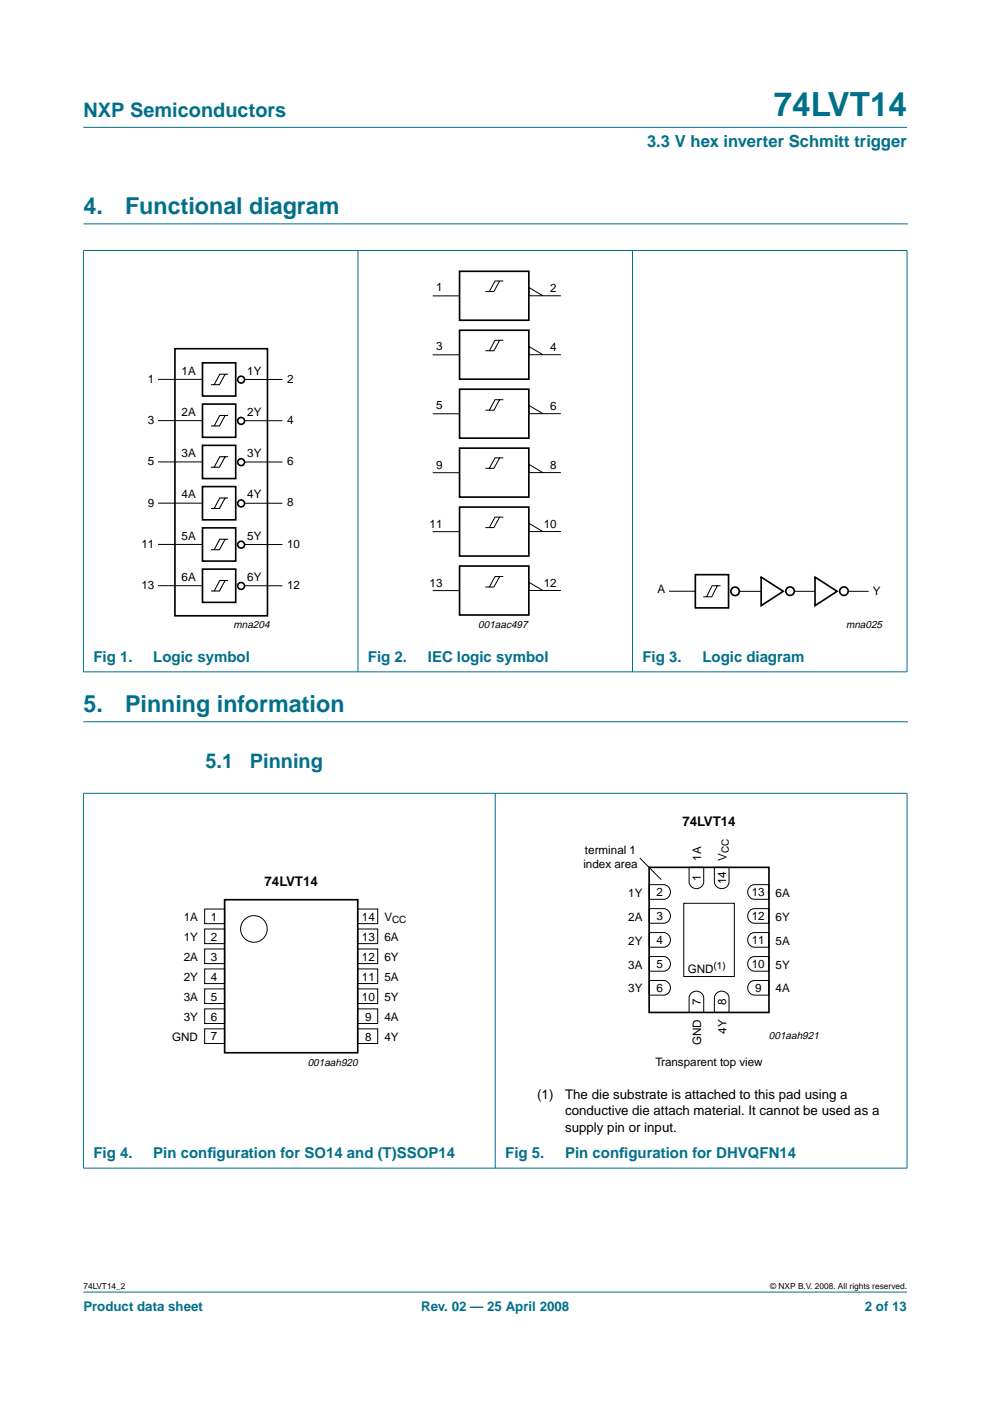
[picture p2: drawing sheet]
<svg xmlns="http://www.w3.org/2000/svg" width="210mm" height="297mm" viewBox="0 0 210 297" stroke-linecap="round" stroke-linejoin="round" font-family="sans-serif">
<g fill="#00708a" stroke="#00708a" stroke-width=".21">
<path d="M17.7 273.9h174.6z"/>
<path d="M17.7 27h174.6z"/>
<path d="M17.7 53.2v89.2z"/>
<path d="M75.9 53.1v89.4z"/>
<path d="M134.1 53.1v89.4z"/>
<path d="M192.3 53.2v89.2z"/>
<path d="M17.6 53.1h174.8z"/>
<path d="M17.6 142.4h174.8z"/>
</g>
<path d="M17.7 47.5h174.7M17.7 153h174.7" fill="none" stroke="#00708a" stroke-width=".21"/>
<g fill="none" stroke="#000" stroke-width=".35">
<path d="M97.4 57.5h14.7v10.4h-14.7zM37.1 73.9h19.6v56.7h-19.6zM42.9 76.9h7.1v7.1h-7.1zM97.4 70h14.7v10.4h-14.7zM42.9 85.7h7.1v7h-7.1zM42.9 94.4h7.1v7.1h-7.1zM97.4 95h14.7v10.4h-14.7zM97.4 82.5h14.7v10.4h-14.7zM42.9 103.2h7.1v7h-7.1zM42.9 111.9h7.1v7.1h-7.1zM97.4 107.5h14.7v10.4h-14.7zM42.9 120.7h7.1v7h-7.1z"/>
<path d="M97.4 120h14.7v10.4h-14.7z"/>
<circle cx="51.1" cy="80.5" r=".73"/>
<circle cx="51.1" cy="98" r=".73"/>
<circle cx="51.1" cy="89.2" r=".73"/>
<circle cx="51.1" cy="106.7" r=".73"/>
<circle cx="51.1" cy="115.5" r=".73"/>
<circle cx="51.1" cy="124.2" r=".73"/>
</g>
<g fill="none" stroke="#000" stroke-width=".21">
<path d="M105.9 59.6l-1.2 2.2h-1.8M106.7 59.6h-1.8l-1.1 2.2M91.7 62.7h5.7M91.7 75.2h5.7M105.9 72.1l-1.2 2.3h-1.8M106.7 72.1h-1.8l-1.1 2.3M115.1 62.7l-3-1.8v1.8h6.8M115.1 75.2l-3-1.8v1.8h6.8M33.5 80.4h9.4M33.5 89.2h9.4M33.5 97.9h9.4M51.9 80.5h8"/>
<path d="M51.9 89.2h8M51.9 98h8M91.7 87.7h5.7M105.9 97.1l-1.2 2.2h-1.8M105.9 84.7l-1.2 2.3h-1.8M106.7 97.1h-1.8l-1.1 2.2M106.7 84.7h-1.8l-1.1 2.3M115.1 87.7l-3-1.8v1.8h6.8M33.5 106.7h9.4M33.5 115.4h9.4M51.9 106.7h8M51.9 115.4h8"/>
<path d="M91.7 100.2h5.7M91.7 112.7h5.7M105.9 109.6l-1.2 2.3h-1.8M106.7 109.6h-1.8l-1.1 2.3M115.1 100.2l-3-1.8v1.8h6.8M115.1 112.7l-3-1.8v1.8h6.8M33.5 124.2h9.4M51.9 124.2h8M91.7 125.2h5.7M105.9 122.2l-1.2 2.3h-1.8M106.7 122.2h-1.8l-1.1 2.3M115.1 125.2l-3-1.8v1.8h6.8"/>
<path d="M152.1 124.2l-1.2 2.3h-1.8M152.8 124.2h-1.8l-1.2 2.4"/>
</g>
<path d="M47.7 79.3l-1.2 2.3h-1.8M48.4 79.3h-1.8l-1.2 2.3M47.7 88.1l-1.2 2.2h-1.8M47.7 96.8l-1.2 2.3h-1.8M48.4 88.1h-1.8l-1.2 2.2M48.4 96.8h-1.8l-1.2 2.3M47.7 105.6l-1.2 2.2h-1.8M47.7 114.3l-1.2 2.3h-1.8M48.4 105.6h-1.8l-1.2 2.2M48.4 114.3h-1.8l-1.2 2.3M47.7 123.1l-1.2 2.2h-1.8M48.4 123.1h-1.8l-1.2 2.2" fill="none" stroke="#000" stroke-width=".23"/>
<circle cx="155.9" cy="125.4" r=".9" fill="#fff" stroke="#000" stroke-width=".35"/>
<path d="M141.8 125.4h5.6M156.8 125.4h4.6M168.4 125.4h4.4" fill="none" stroke="#000" stroke-width=".21"/>
<path d="M161.4 122.3v6.1l4.7-3-4.7-3 .1 .1" fill="none" stroke="#000" stroke-width=".35"/>
<circle cx="167.5" cy="125.3" r=".9" fill="#fff" stroke="#000" stroke-width=".35"/>
<path d="M172.8 122.3v6.1l4.7-3-4.6-3v.1" fill="none" stroke="#000" stroke-width=".35"/>
<path d="M179.8 125.4h4.4" fill="none" stroke="#000" stroke-width=".21"/>
<circle cx="178.9" cy="125.3" r=".9" fill="#fff" stroke="#000" stroke-width=".35"/>
<path d="M147.4 121.8h7.1v7.1h-7.1zM47.6 190.8h28.2v32.4h-28.2zM137.6 183.9h25.4v30.8h-25.4z" fill="none" stroke="#000" stroke-width=".35"/>
<g fill="#00708a" stroke="#00708a" stroke-width=".21">
<path d="M17.7 168.2v79.4z"/>
<path d="M105 168.2v79.5z"/>
<path d="M192.3 168.2v79.4z"/>
<path d="M17.6 168.2h174.8z"/>
<path d="M17.6 247.7h174.8z"/>
</g>
<g fill="none" stroke="#000" stroke-width=".21">
<path d="M43.4 192.7h4.2v3.1h-4.2zM43.4 197h4.2v3.1h-4.2zM75.8 192.7h4.3v3.1h-4.3zM75.8 197h4.3v3.1h-4.3zM135.7 181.9l4.5 4.6M137.6 197.7h3.1a1.56 1.56 0 0 1 1.5 1.6 1.56 1.56 0 0 1-1.5 1.5h-3.1zM137.6 192.6h3.1a1.56 1.56 0 0 1 1.5 1.6 1.56 1.56 0 0 1-1.5 1.5h-3.1zM137.6 187.6h3.1a1.56 1.56 0 0 1 1.5 1.5 1.56 1.56 0 0 1-1.5 1.6h-3.1zM145 191.5h10.7v15.5h-10.7zM146.1 183.9h3.1v3.1a1.56 1.56 0 0 1-1.5 1.4 1.56 1.56 0 0 1-1.6-1.4zM151.5 183.9h3.1v3.1a1.56 1.56 0 0 1-1.6 1.4 1.56 1.56 0 0 1-1.5-1.4zM159.1 198l.8-.3h3.1v3.1h-3.1a1.57 1.57 0 0 1-1.3-1.1 1.57 1.57 0 0 1 .5-1.7z"/>
<path d="M159.1 193l.8-.4h3.1v3.1h-3.1a1.57 1.57 0 0 1-1.3-1.1 1.57 1.57 0 0 1 .5-1.6zM159.1 187.9l.8-.3h3.1v3.1h-3.1a1.57 1.57 0 0 1-1.3-1.1 1.57 1.57 0 0 1 .5-1.7zM43.4 201.2h4.2v3.1h-4.2zM43.4 205.4h4.2v3.1h-4.2zM43.4 209.7h4.2v3.1h-4.2zM43.4 213.9h4.2v3.1h-4.2zM43.4 218.1h4.2v3.1h-4.2zM75.8 218.1h4.3v3.1h-4.3zM75.8 209.7h4.3v3.1h-4.3zM75.8 213.9h4.3v3.1h-4.3zM75.8 201.2h4.3v3.1h-4.3zM75.8 205.4h4.3v3.1h-4.3z"/>
<path d="M137.6 207.9h3.1a1.56 1.56 0 0 1 1.5 1.5 1.56 1.56 0 0 1-1.5 1.6h-3.1zM137.6 202.8h3.1a1.56 1.56 0 0 1 1.5 1.6 1.56 1.56 0 0 1-1.5 1.5h-3.1zM146.4 210.7a1.57 1.57 0 0 1 1.7-.5 1.57 1.57 0 0 1 1.1 1.4v3.1h-3.1v-3.1zM151.8 210.7a1.57 1.57 0 0 1 1.7-.5 1.57 1.57 0 0 1 1.1 1.4v3.1h-3.1v-3.1zM159.1 208.2l.8-.3h3.1v3.1h-3.1a1.57 1.57 0 0 1-1.3-1.1 1.57 1.57 0 0 1 .5-1.7zM159.1 203.1l.8-.3h3.1v3.1h-3.1a1.57 1.57 0 0 1-1.3-1.1 1.57 1.57 0 0 1 .5-1.7z"/>
<circle cx="53.8" cy="197" r="2.82"/>
</g>
<text font-size="7.1" fill="#00708a" x="164.1" y="24.7">74LVT14</text>
<g font-size="4.9" fill="#00708a">
<text x="17.7" y="45.5">4.</text>
<text x="26.5" y="45.5">Functional diagram</text>
<text x="17.7" y="151">5.</text>
<text x="26.5" y="151">Pinning information</text>
</g>
<g font-size="4.2" fill="#00708a">
<text x="17.7" y="24.9">NXP Semiconductors</text>
<text x="43.6" y="162.9">5.1</text>
<text x="53" y="162.9">Pinning</text>
</g>
<text font-size="3.5" fill="#00708a" x="137.2" y="31.1">3.3 V hex inverter Schmitt trigger</text>
<g font-size="3.2" fill="#00708a">
<text x="19.8" y="140.3">Fig 1.</text>
<text x="32.5" y="140.3">Logic symbol</text>
<text x="78" y="140.3">Fig 2.</text>
<text x="90.7" y="140.3">IEC logic symbol</text>
<text x="136.2" y="140.3">Fig 3.</text>
<text x="148.9" y="140.3">Logic diagram</text>
<text x="19.8" y="245.6">Fig 4.</text>
<text x="32.5" y="245.6">Pin conf</text>
<text x="44" y="245.6">iguration for SO14 and (T)SSOP14</text>
<text x="107.1" y="245.6">Fig 5.</text>
<text x="119.8" y="245.6">Pin conf</text>
<text x="131.3" y="245.6">iguration for DHVQFN14</text>
</g>
<g font-size="2.8">
<text x="144.7" y="175.1">74LVT14</text>
<text x="56.1" y="187.9">74LVT14</text>
<text x="113.9" y="233">(1)</text>
<text x="119.8" y="233">The die substrate is attached to this pad using a</text>
<text x="119.8" y="236.5">conductive die attach material. It cannot be used as a</text>
<text x="119.8" y="240">supply pin or input.</text>
</g>
<g font-size="2.8" fill="#00708a">
<text x="17.7" y="278">Product data sheet</text>
<text x="89.3" y="278">Rev. 02 — 25 April 2008</text>
<text x="183.4" y="278">2 of 13</text>
</g>
<g font-size="2.5">
<text x="92.5" y="61.8">1</text>
<text x="116.7" y="61.9">2</text>
<text x="92.5" y="74.3">3</text>
<text x="116.7" y="74.4">4</text>
<text x="31.3" y="81.2">1</text>
<text x="38.5" y="79.4">1A</text>
<text x="52.4" y="79.4">1Y</text>
<text x="60.9" y="81.1">2</text>
<text x="31.3" y="89.9">3</text>
<text x="38.5" y="88.2">2A</text>
<text x="52.4" y="88.2">2Y</text>
<text x="60.9" y="89.9">4</text>
<text x="92.5" y="86.8">5</text>
<text x="116.7" y="86.9">6</text>
<text x="31.3" y="98.7">5</text>
<text x="38.5" y="96.9">3A</text>
<text x="52.4" y="96.9">3Y</text>
<text x="60.9" y="98.6">6</text>
<text x="92.5" y="99.4">9</text>
<text x="116.7" y="99.4">8</text>
<text x="31.3" y="107.4">9</text>
<text x="38.5" y="105.7">4A</text>
<text x="52.4" y="105.7">4Y</text>
<text x="60.9" y="107.4">8</text>
<text x="91.1" y="111.9">11</text>
<text x="115.3" y="111.9">10</text>
<text x="30" y="116.2">11</text>
<text x="38.5" y="114.4">5A</text>
<text x="52.4" y="114.4">5Y</text>
<text x="60.9" y="116.1">10</text>
<text x="30" y="124.9">13</text>
<text x="38.5" y="123.2">6A</text>
<text x="52.4" y="123.2">6Y</text>
<text x="60.9" y="124.9">12</text>
<text x="91.1" y="124.4">13</text>
<text x="115.3" y="124.4">12</text>
<text x="139.4" y="125.8">A</text>
<text x="185.1" y="126.1">Y</text>
<text x="123.7" y="184.1">index area</text>
<text x="124" y="181.1">terminal 1</text>
<text x="148.6" y="182.5" transform="rotate(-90 148.6 182.5)">1A</text>
<text x="154" y="182.5" transform="rotate(-90 154 182.5)">V</text>
<text x="133.2" y="190.1">1Y</text>
<text x="139.2" y="190">2</text>
<text x="148.6" y="186.8" transform="rotate(-90 148.6 186.8)">1</text>
<text x="153.9" y="187.5" transform="rotate(-90 153.9 187.5)">14</text>
<text x="159.4" y="190">13</text>
<text x="164.4" y="190.1">6A</text>
<text x="39" y="195.3">1A</text>
<text x="44.7" y="195.2">1</text>
<text x="76.7" y="195.2">14</text>
<text x="81.5" y="195.3">V</text>
<text x="133.2" y="195.2">2A</text>
<text x="139.2" y="195.1">3</text>
<text x="159.4" y="195.1">12</text>
<text x="164.4" y="195.2">6Y</text>
<text x="39" y="199.5">1Y</text>
<text x="39" y="203.7">2A</text>
<text x="44.7" y="199.4">2</text>
<text x="44.7" y="203.7">3</text>
<text x="76.7" y="203.7">12</text>
<text x="76.7" y="199.4">13</text>
<text x="81.5" y="199.5">6A</text>
<text x="81.5" y="203.7">6Y</text>
<text x="133.2" y="200.3">2Y</text>
<text x="139.2" y="200.2">4</text>
<text x="159.4" y="200.2">11</text>
<text x="164.4" y="200.3">5A</text>
<text x="39" y="208">2Y</text>
<text x="44.7" y="207.9">4</text>
<text x="76.7" y="207.9">11</text>
<text x="81.5" y="208">5A</text>
<text x="133.2" y="205.3">3A</text>
<text x="139.2" y="205.3">5</text>
<text x="145.8" y="206.2">GND</text>
<text x="159.4" y="205.3">10</text>
<text x="164.4" y="205.3">5Y</text>
<text x="39" y="212.2">3A</text>
<text x="44.7" y="212.1">5</text>
<text x="76.7" y="212.1">10</text>
<text x="81.5" y="212.2">5Y</text>
<text x="133.2" y="210.4">3Y</text>
<text x="139.2" y="210.4">6</text>
<text x="148.6" y="213.1" transform="rotate(-90 148.6 213.1)">7</text>
<text x="153.9" y="213.1" transform="rotate(-90 153.9 213.1)">8</text>
<text x="160.1" y="210.4">9</text>
<text x="164.4" y="210.4">4A</text>
<text x="36.5" y="220.7">GND</text>
<text x="39" y="216.4">3Y</text>
<text x="44.7" y="216.4">6</text>
<text x="44.7" y="220.6">7</text>
<text x="77.4" y="220.7">8</text>
<text x="77.4" y="216.4">9</text>
<text x="81.5" y="216.4">4A</text>
<text x="81.5" y="220.7">4Y</text>
<text x="148.6" y="221.6" transform="rotate(-90 148.6 221.6)">GND</text>
<text x="154" y="219.1" transform="rotate(-90 154 219.1)">4Y</text>
<text x="139" y="225.9">Transparent top view</text>
</g>
<g font-size="2.2">
<text x="49.5" y="133.1">mna204</text>
<text x="101.4" y="133.1">001aac497</text>
<text x="179.4" y="133.2">mna025</text>
<text x="163" y="220.3">001aah921</text>
<text x="65.3" y="226">001aah920</text>
</g>
<g font-size="2.1">
<text x="154.5" y="180.8" transform="rotate(-90 154.5 180.8)">CC</text>
<text x="83.1" y="195.8">CC</text>
<text x="151.3" y="205.5">(1)</text>
</g>
<g font-size="1.8">
<text x="17.7" y="273.4">74LVT14_2</text>
<text x="163.3" y="273.4">© NXP B.V. 2008. All rights reserved.</text>
</g>
</svg>
